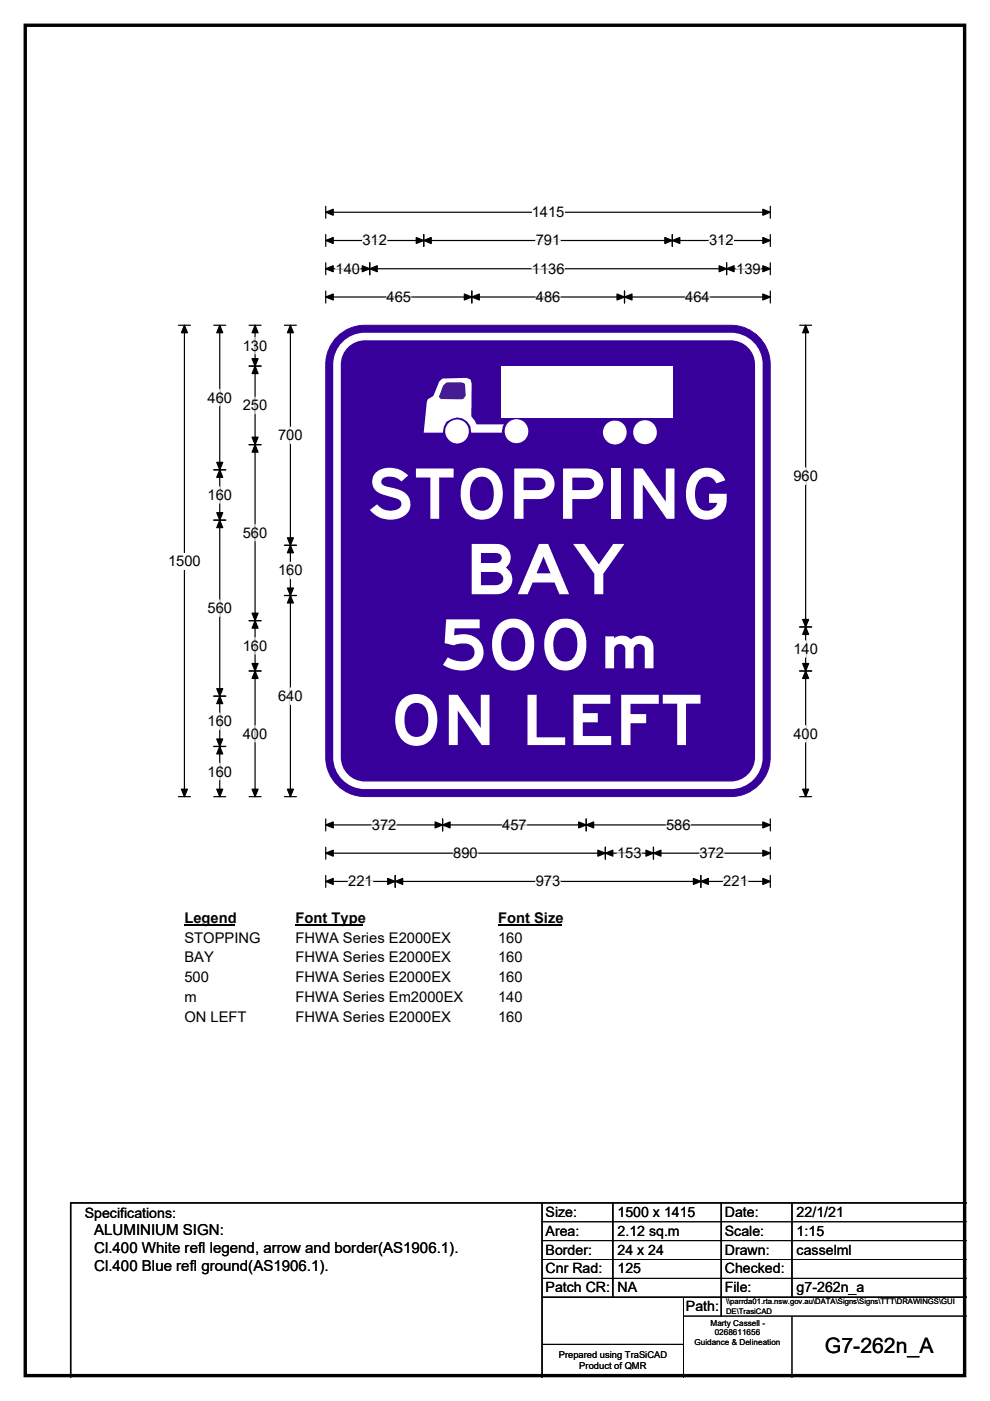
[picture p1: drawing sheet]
<svg xmlns="http://www.w3.org/2000/svg" width="210mm" height="297mm" viewBox="0 0 210 297" stroke-linecap="round" stroke-linejoin="round" font-family="sans-serif">
<path d="M5.4 5.4h199.2v286.3h-199.2z" fill="none" stroke="#000" stroke-width=".72"/>
<path d="M69.1 45h94.3M69.1 43.7v2.6M163.4 43.7v2.6" fill="none" stroke="#000" stroke-width=".25"/>
<path d="M69.1 45l1.6-.6v1.2zM161.8 44.4l1.6 .6-1.6 .6z" fill="#000" stroke="#000" stroke-width=".25"/>
<path d="M112.8 43.3h6.9v3.5h-6.9z" fill="#fff"/>
<g fill="none" stroke="#000" stroke-width=".25">
<path d="M69.1 51h94.3M69.1 49.7v2.6M69.1 55.7v2.6M69.1 57h94.3M78.4 55.7v2.6M89.9 49.7v2.6M142.6 49.7v2.6M154.1 55.7v2.6M163.4 55.7v2.6M163.4 49.7v2.6M37.8 69h2.6M39.1 69v99.9"/>
<path d="M69.1 61.7v2.5M69.1 63h94.3M100.1 61.7v2.5M132.5 61.7v2.5M163.4 61.7v2.5M37.8 168.9h2.6M69.1 173.6v2.6M69.1 179.6v2.6M69.1 174.9h94.3M93.9 173.6v2.6M124.3 173.6v2.6M128.4 179.6v2.6"/>
<path d="M138.6 179.6v2.6M163.4 173.6v2.6M163.4 179.6v2.6M69.1 185.6v2.6M69.1 180.9h94.3M69.1 186.9h94.3M83.8 185.6v2.6M148.7 185.6v2.6M163.4 185.6v2.6"/>
</g>
<g fill="#000" stroke="#000" stroke-width=".25">
<path d="M69.1 51l1.6-.6v1.2zM69.1 57l1.6-.7v1.3zM78.4 57l1.6-.7v1.3zM76.8 56.3l1.6 .7-1.6 .6zM89.9 51l1.6-.6v1.2zM88.3 50.4l1.6 .6-1.6 .6zM141 50.4l1.6 .6-1.6 .6zM142.6 51l1.6-.6v1.2zM152.5 56.3l1.6 .7-1.6 .6zM154.1 57l1.6-.7v1.3zM161.8 50.4l1.6 .6-1.6 .6zM161.8 56.3l1.6 .7-1.6 .6z"/>
<path d="M39.1 69l.7 1.5h-1.3zM69.1 63l1.6-.7v1.3zM100.1 63l1.6-.7v1.3zM98.5 62.3l1.6 .7-1.6 .6zM130.9 62.3l1.6 .7-1.6 .6zM132.5 63l1.5-.7v1.3zM161.8 62.3l1.6 .7-1.6 .6zM38.5 167.3h1.3l-.7 1.6zM69.1 174.9l1.6-.6v1.2zM93.9 174.9l1.6-.6v1.2zM92.3 174.3l1.6 .6-1.6 .6zM122.7 174.3l1.6 .6-1.6 .6z"/>
<path d="M124.3 174.9l1.6-.6v1.2zM161.8 174.3l1.6 .6-1.6 .6zM69.1 180.9l1.6-.6v1.2zM69.1 186.9l1.6-.7v1.3zM83.8 186.9l1.6-.7v1.3zM82.2 186.2l1.6 .7-1.6 .6zM128.4 180.9l1.6-.6v1.2zM126.8 180.3l1.6 .6-1.6 .6zM137 180.3l1.6 .6-1.6 .6zM138.6 180.9l1.6-.6v1.2zM147.1 186.2l1.6 .7-1.6 .6zM148.7 186.9l1.5-.7v1.3z"/>
<path d="M161.8 180.3l1.6 .6-1.6 .6zM161.8 186.2l1.6 .7-1.6 .6z"/>
</g>
<g fill="none" stroke="#fff" stroke-width=".25">
<path d="M71.2 57h5.2M76.9 51h5.2M112.8 57h6.9M113.6 51h5.2M150.4 51h5.2M156.1 57h5.3M82 63h5.2M113.7 63h5.2M145.3 63h5.2M78.9 174.9h5.2M106.5 174.9h5.2M141.3 174.9h5.2"/>
<path d="M73.9 186.9h5.2M96.1 180.9h5.2M113.6 186.9h5.2M130.9 180.9h5.2M148.4 180.9h5.2M153.4 186.9h5.2"/>
</g>
<path d="M35.6 117.2h7v3.5h-7z" fill="#fff"/>
<g fill="none" stroke="#000" stroke-width=".25">
<path d="M45.3 69h2.6M46.6 69v99.9M52.8 69h2.6M52.8 77.6h2.6M54.1 69v99.9M60.3 69h2.6M61.6 69v99.9M169.6 69h2.5M170.9 69v99.9M45.3 99.6h2.6M52.8 94.3h2.6M45.3 110.3h2.6"/>
<path d="M60.3 115.6h2.6M52.8 131.6h2.6M60.3 126.3h2.6M169.6 132.9h2.5M45.3 147.6h2.6M45.3 158.3h2.6M52.8 142.3h2.6M169.6 142.3h2.5M45.3 168.9h2.6M52.8 168.9h2.6M60.3 168.9h2.6M169.6 168.9h2.5"/>
</g>
<g fill="#000" stroke="#000" stroke-width=".25">
<path d="M46.6 69l.6 1.5h-1.2zM54.1 77.6l.6 1.6h-1.2zM54.1 69l.6 1.5h-1.2zM53.5 76h1.2l-.6 1.6zM61.6 69l.6 1.5h-1.2zM170.9 69l.6 1.5h-1.3zM46.6 99.6l.6 1.6h-1.2zM46 98h1.2l-.6 1.6zM53.5 92.7h1.2l-.6 1.6zM54.1 94.3l.6 1.6h-1.2zM46 108.7h1.2l-.6 1.6zM46.6 110.3l.6 1.6h-1.2z"/>
<path d="M61.6 115.6l.6 1.6h-1.2zM61 114h1.2l-.6 1.6zM53.5 130h1.2l-.6 1.6zM54.1 131.6l.6 1.6h-1.2zM61 124.7h1.2l-.6 1.6zM61.6 126.3l.6 1.5h-1.2zM170.9 132.9l.6 1.6h-1.3zM170.2 131.3h1.3l-.6 1.6zM46 146h1.2l-.6 1.6zM46.6 147.6l.6 1.6h-1.2zM46 156.7h1.2l-.6 1.6zM46.6 158.3l.6 1.6h-1.2z"/>
<path d="M53.5 140.7h1.2l-.6 1.6zM54.1 142.3l.6 1.5h-1.2zM170.2 140.7h1.3l-.6 1.6zM170.9 142.3l.6 1.5h-1.3zM46 167.3h1.2l-.6 1.6zM53.5 167.3h1.2l-.6 1.6zM61 167.3h1.2l-.6 1.6zM170.2 167.3h1.3l-.6 1.6z"/>
</g>
<g fill="none" stroke="#fff" stroke-width=".25">
<path d="M54.1 71.5v3.5M46.6 82.5v3.5M54.1 84.2v3.5M61.6 90.6v3.4M170.9 99.2v3.5M46.6 103.2v3.5M54.1 111.2v3.5M61.6 119.2v3.5M46.6 127.2v3.5M54.1 135.2v3.5M170.9 135.8v3.5M46.6 151.2v3.5"/>
<path d="M54.1 153.8v3.5M61.6 145.8v3.5M170.9 153.8v3.5M46.6 161.8v3.5"/>
</g>
<path d="M39.1 192.9h10.8v3.5h-10.8z" fill="#fff"/>
<path d="M39.1 196.2h10.8" fill="none" stroke="#000" stroke-width=".32"/>
<path d="M62.7 192.9h14.4v3.5h-14.4z" fill="#fff"/>
<path d="M62.7 196.2h14.4" fill="none" stroke="#000" stroke-width=".32"/>
<path d="M105.6 192.9h13.5v3.5h-13.5z" fill="#fff"/>
<path d="M105.6 196.2h13.5" fill="none" stroke="#000" stroke-width=".32"/>
<g fill="#fff">
<path d="M39.1 197.1h16.1v3.5h-16.1z"/>
<path d="M62.7 197.1h32.9v3.5h-32.9z"/>
<path d="M105.6 197.1h5.2v3.5h-5.2z"/>
<path d="M39.1 201.3h6.2v3.4h-6.2z"/>
<path d="M62.7 201.3h32.9v3.4h-32.9z"/>
<path d="M105.6 201.3h5.2v3.4h-5.2z"/>
<path d="M39.1 205.4h5.2v3.5h-5.2z"/>
<path d="M62.7 205.4h32.9v3.5h-32.9z"/>
<path d="M105.6 205.4h5.2v3.5h-5.2z"/>
<path d="M39.1 209.6h2.6v3.5h-2.6z"/>
<path d="M62.7 209.6h35.4v3.5h-35.4z"/>
<path d="M105.6 209.6h5.2v3.5h-5.2z"/>
<path d="M39.1 213.8h13.2v3.5h-13.2z"/>
<path d="M62.7 213.8h32.9v3.5h-32.9z"/>
<path d="M105.6 213.8h5.2v3.5h-5.2z"/>
</g>
<path d="M71.5 71.4a8.3 8.3 0 0 1 5.9-2.4h77.6a8.3 8.3 0 0 1 8.4 8.3v83.2a8.4 8.4 0 0 1-8.4 8.4h-77.6a8.3 8.3 0 0 1-8.3-8.4v-83.2a8.3 8.3 0 0 1 2.4-5.9z" fill-rule="evenodd" fill="#37009b" stroke="#37009b" stroke-width=".21"/>
<path d="M73.2 73.1a5.9 5.9 0 0 1 4.2-1.7h77.6a5.9 5.9 0 0 1 6 5.9v83.3a5.9 5.9 0 0 1-6 5.9h-77.6a5.9 5.9 0 0 1-5.9-5.9v-83.3a5.9 5.9 0 0 1 1.7-4.2z" fill="none" stroke="#fff" stroke-width="1.6"/>
<path d="M93.2 80.9l.7-.6 5-.2 .9 .4 .2 .9v6.9l.8 1 .3 .7h5.8l-.2 .3-.3 1.4h-6.4a2.96 2.96 0 0 0-4.2-2.9l-1.1 .6-.6 1-.2 1.3h-4l.6-6.5 .2-.5 1.2-.8z" fill-rule="evenodd" fill="#fff"/>
<path d="M94 81.7l.7-.6h3.2l.6 .2 .1 .3 .2 2.3-.5 .6-.4 .2-4.3-.1-.5-.5z" fill-rule="evenodd" fill="#3d2377"/>
<g fill="#fff">
<circle cx="96.9" cy="91.5" r="2.53"/>
<circle cx="109.5" cy="91.4" r="2.52"/>
<circle cx="130.4" cy="91.7" r="2.53"/>
<circle cx="136.8" cy="91.6" r="2.52"/>
</g>
<path d="M106.3 77.6h36.3v10.9h-36.3z" fill="#fff"/>
<path d="M115 255v37M130 255v20M153 255v24M168 255v20M205 255h-190v37M115 275h90" fill="none" stroke="#000" stroke-width=".3"/>
<path d="M115 259h90M115 263h90M115 267h90M115 271h90M145 279h60M145 275v17M168 279v13M115 285h30" fill="none" stroke="#000" stroke-width=".21"/>
<g font-size="14.8" fill="#fff">
<text x="77.7" y="110">STOPPING</text>
<text x="98.7" y="126">BAY</text>
<text x="93.2" y="142">500</text>
<text x="82.8" y="158">ON LEFT</text>
</g>
<text font-size="12.9" fill="#fff" x="126.5" y="141.7">m</text>
<text font-size="4.5" x="175" y="286.9">G7-262n_A</text>
<g font-size="3.2">
<text x="20" y="261.9">ALUMINIUM SIGN:</text>
<text x="20" y="265.7">Cl.400 White refl legend, arrow and border(AS1906.1).</text>
<text x="20" y="269.6">Cl.400 Blue refl ground(AS1906.1).</text>
</g>
<g font-size="3.1">
<text x="112.8" y="46.1">1415</text>
<text x="76.9" y="52">312</text>
<text x="113.6" y="52">791</text>
<text x="150.4" y="52">312</text>
<text x="71.2" y="58">140</text>
<text x="112.8" y="58">1136</text>
<text x="156.1" y="58">139</text>
<text x="82" y="64">465</text>
<text x="113.7" y="64">486</text>
<text x="145.3" y="64">464</text>
<text x="51.5" y="74.3">130</text>
<text x="44" y="85.3">460</text>
<text x="51.5" y="87">250</text>
<text x="59" y="93.3">700</text>
<text x="168.3" y="102">960</text>
<text x="44" y="106">160</text>
<text x="51.5" y="114">560</text>
<text x="35.6" y="120">1500</text>
<text x="59" y="122">160</text>
<text x="44" y="130">560</text>
<text x="51.5" y="138">160</text>
<text x="168.3" y="138.6">140</text>
<text x="59" y="148.6">640</text>
<text x="44" y="154">160</text>
<text x="51.5" y="156.6">400</text>
<text x="168.3" y="156.6">400</text>
<text x="44" y="164.6">160</text>
<text x="78.9" y="176">372</text>
<text x="106.5" y="176">457</text>
<text x="141.3" y="176">586</text>
<text x="96.1" y="181.9">890</text>
<text x="130.9" y="181.9">153</text>
<text x="148.4" y="181.9">372</text>
<text x="73.9" y="187.9">221</text>
<text x="113.6" y="187.9">973</text>
<text x="153.4" y="187.9">221</text>
<text x="39.1" y="195.7">Legend</text>
<text x="62.7" y="195.7">Font Type</text>
<text x="105.6" y="195.7">Font Size</text>
<text x="39.1" y="199.9">STOPPING</text>
<text x="62.7" y="199.9">FHWA Series E2000EX</text>
<text x="105.6" y="199.9">160</text>
<text x="39.1" y="204">BAY</text>
<text x="39.1" y="208.2">500</text>
<text x="62.7" y="204">FHWA Series E2000EX</text>
<text x="62.7" y="208.2">FHWA Series E2000EX</text>
<text x="105.6" y="204">160</text>
<text x="105.6" y="208.2">160</text>
<text x="39.1" y="212.4">m</text>
<text x="62.7" y="212.4">FHWA Series Em2000EX</text>
<text x="105.6" y="212.4">140</text>
<text x="39.1" y="216.6">ON LEFT</text>
<text x="62.7" y="216.6">FHWA Series E2000EX</text>
<text x="105.6" y="216.6">160</text>
</g>
<g font-size="3">
<text x="115.7" y="258">Size:</text>
<text x="131" y="258">1500 x 1415</text>
<text x="153.7" y="258">Date:</text>
<text x="169" y="258">22/1/21</text>
<text x="18" y="258.2">Specifications:</text>
<text x="115.7" y="262">Area:</text>
<text x="131" y="262">2.12 sq.m</text>
<text x="153.7" y="262">Scale:</text>
<text x="169" y="262">1:15</text>
<text x="115.7" y="266">Border:</text>
<text x="115.7" y="270">Cnr Rad:</text>
<text x="131" y="266">24 x 24</text>
<text x="131" y="270">125</text>
<text x="153.7" y="266">Drawn:</text>
<text x="153.7" y="270">Checked:</text>
<text x="169" y="266">casselml</text>
<text x="115.7" y="274">Patch CR:</text>
<text x="131" y="274">NA</text>
<text x="153.7" y="274">File:</text>
<text x="169" y="274">g7-262n_a</text>
<text x="145.5" y="278">Path:</text>
</g>
<g font-size="2">
<text x="118.5" y="287.8">Prepared using TraSiCAD</text>
<text x="122.9" y="290.2">Product of QMR</text>
</g>
<g font-size="1.7">
<text x="150.7" y="281.1">Marty Cassell -</text>
<text x="147.3" y="285.2">Guidance &amp; Delineation</text>
<text x="151.6" y="283.1">0268611656</text>
</g>
<g font-size="1.6">
<text x="154" y="276.6">\\parrda01.rta.nsw.gov.au\DATA\Signs\Signs\TTT\DRAWINGS\GUI</text>
<text x="154" y="278.5">DE\TrasiCAD</text>
</g>
</svg>
